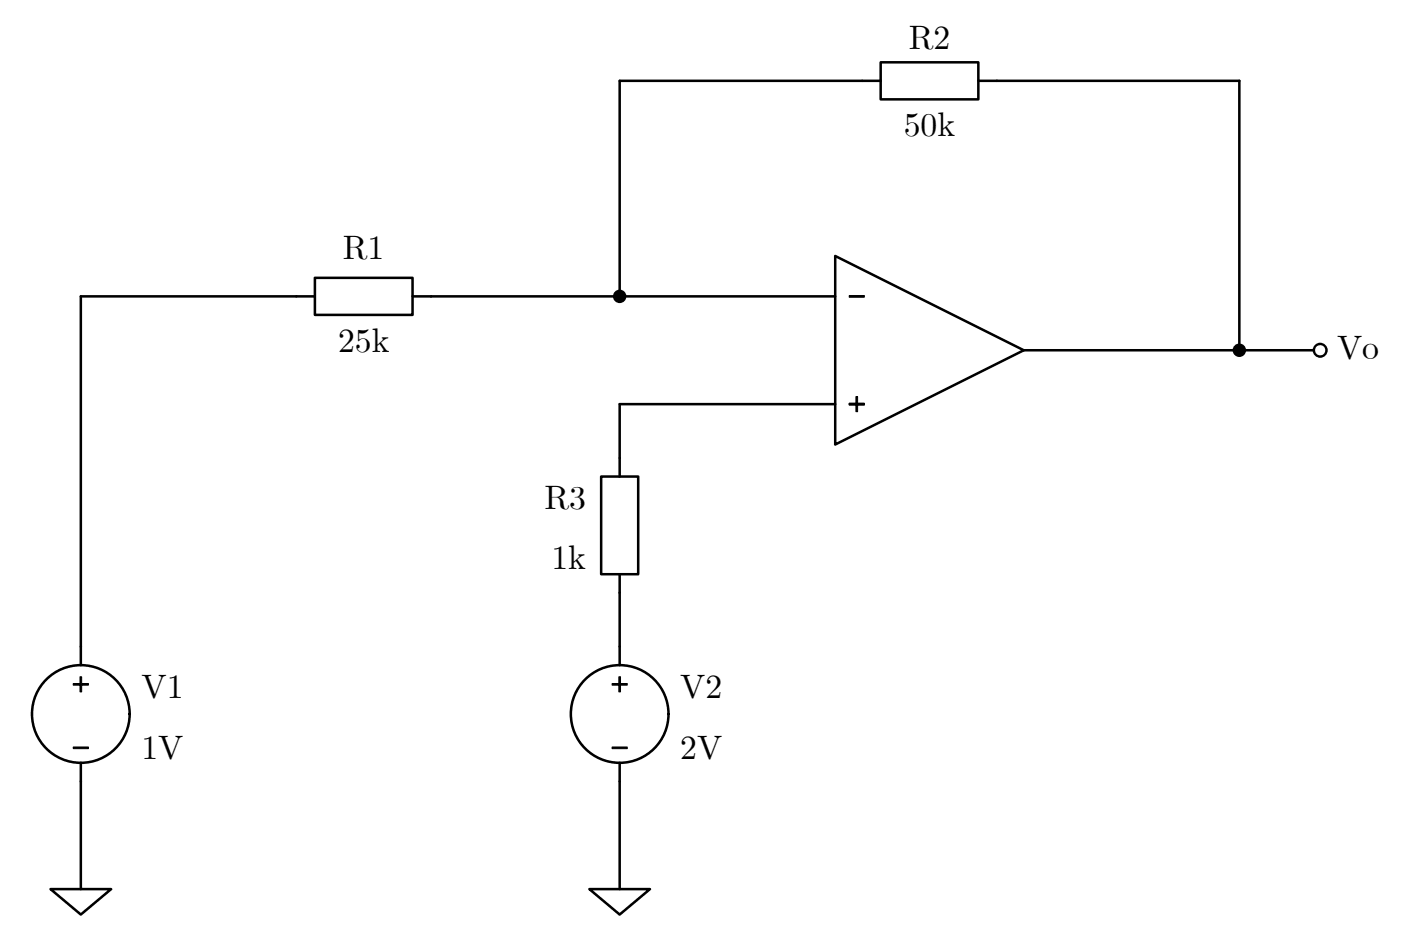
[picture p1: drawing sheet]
<svg xmlns="http://www.w3.org/2000/svg" width="294mm" height="198mm" viewBox="0 0 294 198" stroke-linecap="round" stroke-linejoin="round" font-family="sans-serif">
<path d="M180.6 16.9h-50.8v45.2M208.8 16.9h50.8v56.5M62.1 62.1h-45.2v73.4M90.3 62.1h84.7M214.5 73.4h62.1M175 84.7h-45.2v11.3M129.8 124.2v11.3M16.9 163.7v22.6M129.8 163.7v22.6M10.6 186.3h12.7l-6.4 5.3zM123.5 186.3h12.7l-6.4 5.3z" fill="none" stroke="#000" stroke-width=".53"/>
<g fill="#000">
<circle cx="129.8" cy="62.1" r="1.41"/>
<circle cx="259.6" cy="73.4" r="1.41"/>
</g>
<circle cx="276.6" cy="73.4" r="1.27" fill="#fff"/>
<path d="M275.5 73.4a1.07 1.07 0 0 1 2.1 0 1.07 1.07 0 0 1-2.1 0zM275 73.4a1.6 1.6 0 0 0 3.2 0 1.6 1.6 0 0 0-3.2 0z" fill-rule="evenodd" fill="#000"/>
<g fill="none" stroke="#000" stroke-width=".53">
<path d="M180.6 16.9h3.9M184.5 13.1h20.5v7.7h-20.5zM205 16.9h3.8M66 58.2h20.4v7.8h-20.4zM175 53.6l39.5 19.8-39.5 19.7zM62.1 62.1h3.9M86.4 62.1h3.9M125.9 99.8h7.8v20.5h-7.8zM129.8 96v3.8M16.9 135.5v3.8M129.8 120.3v3.9M129.8 135.5v3.8"/>
<path d="M16.9 159.8v3.9M129.8 159.8v3.9"/>
<circle cx="16.9" cy="149.6" r="10.2"/>
<circle cx="129.8" cy="149.6" r="10.2"/>
</g>
<path d="M178.1 62.1h2.8M178.1 84.7h2.8M15.5 156.7h2.8M128.4 156.7h2.8" fill="none" stroke="#000" stroke-width=".21"/>
<g fill="#000" stroke="#000" stroke-width=".21">
<path d="M177.9 61.9h3.2v.4h-3.2z" fill-rule="evenodd"/>
<path d="M177.9 84.5h3.2v.3h-3.2z" fill-rule="evenodd"/>
<path d="M15.3 156.5h3.2v.3h-3.2z" fill-rule="evenodd"/>
<path d="M128.2 156.5h3.2v.3h-3.2z" fill-rule="evenodd"/>
</g>
<path d="M177.9 84.5h1.4v-1.4h.4v1.4h1.4v.3h-1.4v1.5h-.4v-1.5h-1.4zM15.3 143.2h1.5v-1.4h.3v1.4h1.4v.3h-1.4v1.5h-.3v-1.5h-1.5zM128.2 143.2h1.4v-1.4h.4v1.4h1.4v.3h-1.4v1.5h-.4v-1.5h-1.4z" fill="#000" stroke="#000" stroke-width=".21"/>
<g font-size="7.1">
<text x="190.4" y="10.2">R2</text>
<text x="189.3" y="28.6">50k</text>
<text x="71.8" y="54.3">R1</text>
<text x="70.8" y="73.7">25k</text>
<text x="280.1" y="75.1">Vo</text>
<text x="114" y="106.5">R3</text>
<text x="115.5" y="119.2">1k</text>
<text x="29.6" y="146.2">V1</text>
<text x="142.5" y="146.2">V2</text>
<text x="29.6" y="158.9">1V</text>
<text x="142.5" y="158.9">2V</text>
</g>
</svg>
